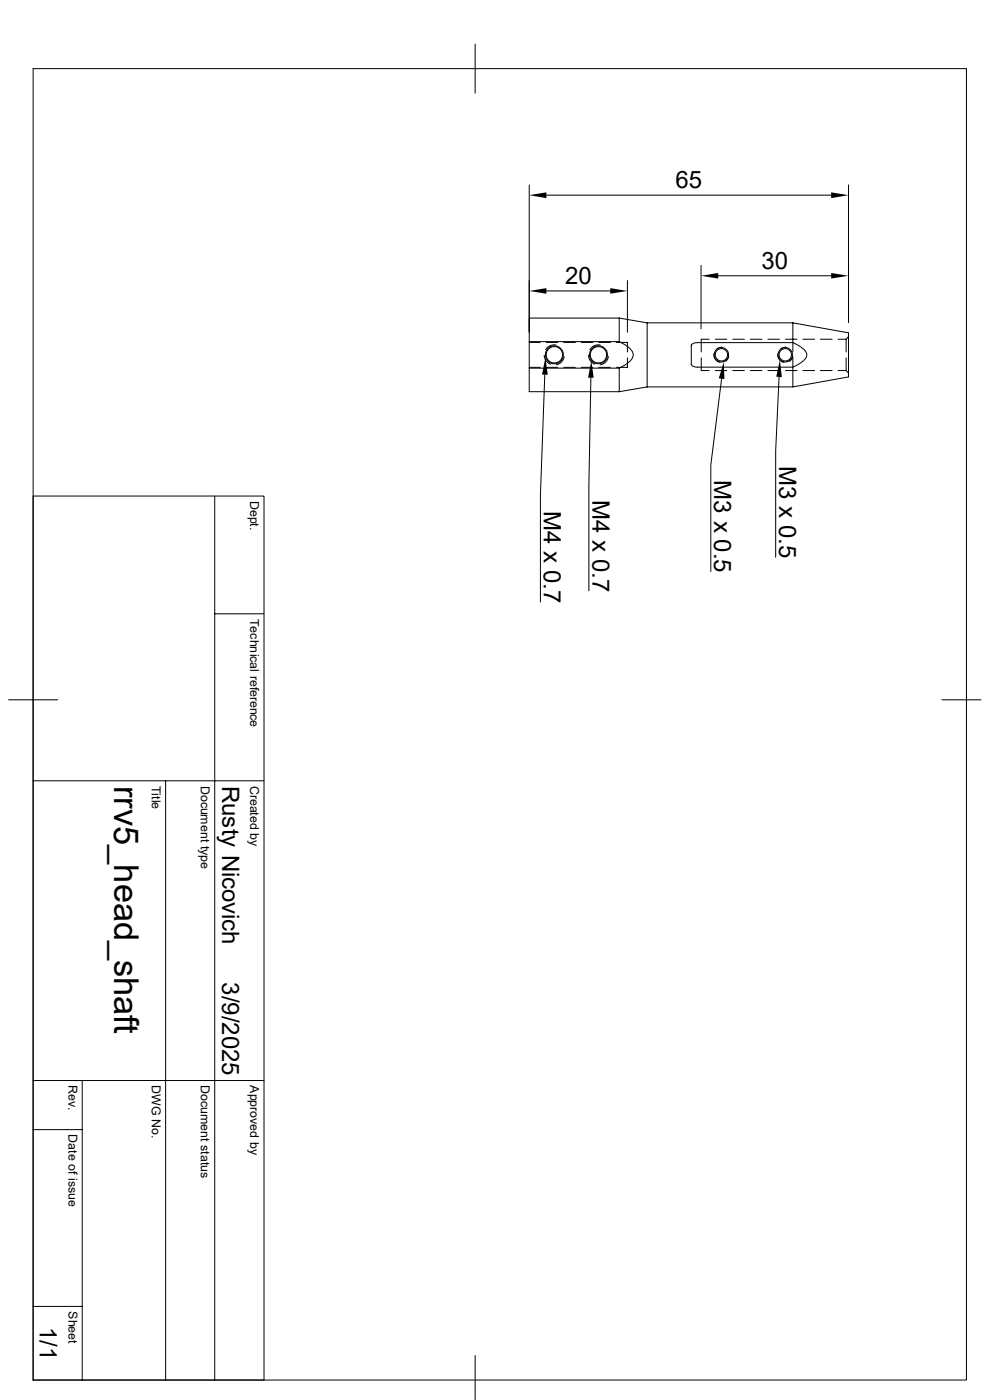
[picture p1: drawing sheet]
<svg xmlns="http://www.w3.org/2000/svg" width="210mm" height="297mm" viewBox="0 0 210 297" stroke-linecap="round" stroke-linejoin="round" font-family="sans-serif">
<g fill="none" stroke="#000" stroke-width=".21">
<path d="M7 14.6h198v278.2h-198zM100.8 9.4v10.4M112.3 39.2v31.3M180 39.2v29.2M115.9 41.4h60.4M133.1 59.5v11M148.7 56.3v13.5M152.4 58.5h23.9M112.3 72.5v5.6h19.1M112.3 72.5h19.1M112.3 78.1v5h19.1l5.9-1M112.3 72.6h2.3"/>
<path d="M112.3 77.9h2.3M115.4 75.4a2 2 0 0 0 1.4 1.9M115.6 79.5l-1 25.7v22.5M115.9 72.6h2.4M115.9 77.9h2.4M115.9 61.7h13.6M117.9 73.2a2 2 0 0 0-2.1 1M119.6 72.6h2.4M119.6 77.9h2.4M119.7 75.6a2.04 2.04 0 0 1-1.7 1.8M123.3 72.6h2.5M123.3 77.9h2.5"/>
<path d="M124.8 75.4a2.04 2.04 0 0 0 1.4 1.9M127 72.6h2.5M127 77.9h2.5M127.3 73.2a2.09 2.09 0 0 0-2.2 1M129.1 75.6a2.02 2.02 0 0 1-1.7 1.8M130.7 72.6h2.4v2.1M131.4 72.5l1.8 1.1a1.86 1.86 0 0 1 1.1 1.7 1.86 1.86 0 0 1-1.1 1.7l-1.8 1.1M131.4 67.5h-19.1v5M131.4 78.1v5M131.4 67.5v5M131.4 67.5l5.9 1h30.9M133.1 75.9v2h-2.4"/>
<path d="M137.3 68.5v13.6M148.8 75.9v2.7h1.7M150.5 72h-1.7v2.7M151.5 75a1.62 1.62 0 0 0 1.2 1.9M151.7 78.6h2.5M151.7 72h2.5M153.3 73.7h-.6l-.6 .3M154.6 75.6l-.2 .6-.5 .4M155.4 78.6h2.5M155.4 72h2.5M159.2 78.6h2.4M159.2 72h2.4"/>
<path d="M162.9 78.6h2.5M162.9 72h2.5M165 75a1.62 1.62 0 0 0 1.3 1.9M165.3 80l-.8 15.6v22.6M166.6 78.6h2.5M166.6 72h2.5M166.9 73.7h-.7l-.5 .3M168.2 68.5l11.8 2.1v9.4l-11.8 2.1h-30.9M168.2 77.9v4.2M168.2 75.9v2M168.2 72.7v2M168.2 68.5v4.2"/>
<path d="M168.2 75.6l-.4 .8-.3 .2M168.2 72.7l2.2 1.3a1.44 1.44 0 0 1 0 2.5l-2.2 1.4M168.2 72.7h-20.3a1.36 1.36 0 0 0-1.3 .5v4.1a1.36 1.36 0 0 0 1.3 .6h20.3M170.3 78.6h2.5M170.3 72h2.5M174 78.6h2.5M174 72h2.5M177.8 78.6h1.7l.5 .6M177.8 72h1.7M179.5 75.9v2.7M179.5 72v2.7M180 71.4l-.5 .6"/>
<path d="M125.3 80.1l-.4 22.6v22.6M153.1 80.3l-2.3 18.3v22.6M7 105.2h49v187.6h-49M45.6 105.2v187.6M45.6 130.2h10.4M1.8 148.5h10.4M199.8 148.5h8.3M7 165.7h49M35.1 165.7v127.1M7 239.6h10.4M7 229.2h49M17.4 229.2v63.6"/>
<path d="M7 277.2h10.4M100.8 287.6v9.3"/>
<circle cx="117.6" cy="75.3" r="1.74"/>
<circle cx="117.6" cy="75.3" r="1.91"/>
<circle cx="127" cy="75.3" r="1.74"/>
<circle cx="127" cy="75.3" r="1.91"/>
<circle cx="153" cy="75.3" r="1.31"/>
<circle cx="153" cy="75.3" r="1.53"/>
<circle cx="166.6" cy="75.3" r="1.31"/>
<circle cx="166.6" cy="75.3" r="1.53"/>
</g>
<path d="M112.3 41.4l3.6-.6v1.2zM148.7 58.5l3.7-.6v1.2zM176.3 57.9l3.7 .6-3.7 .6zM176.3 40.8l3.7 .6-3.7 .6zM115.7 75.9l.5 3.6h-1.2zM112.3 61.7l3.6-.6v1.2zM129.5 61.1l3.6 .6-3.6 .6zM165.4 76.3l.5 3.7-1.2-.1zM125.4 76.5l.5 3.6h-1.1zM153.5 76.8l.2 3.6-1.2-.1z" fill="#000"/>
<text font-size="7.3" x="24.2" y="166.7" transform="rotate(90 24.2 166.7)">rrv5_head_shaft</text>
<g font-size="5.1">
<text x="143.3" y="39.9">65</text>
<text x="161.5" y="57">30</text>
<text x="119.9" y="60.2">20</text>
<text x="151.5" y="101.9" transform="rotate(90 151.5 101.9)">M3 x 0.5</text>
<text x="165.3" y="98.9" transform="rotate(90 165.3 98.9)">M3 x 0.5</text>
<text x="125.7" y="106" transform="rotate(90 125.7 106)">M4 x 0.7</text>
<text x="115.4" y="108.4" transform="rotate(90 115.4 108.4)">M4 x 0.7</text>
<text x="47.1" y="166.7" transform="rotate(90 47.1 166.7)">Rusty Nicovich</text>
<text x="47.1" y="208.4" transform="rotate(90 47.1 208.4)">3/9/2025</text>
<text x="8.4" y="281.4" transform="rotate(90 8.4 281.4)">1/1</text>
</g>
<g font-size="2.6">
<text x="53.1" y="106.3" transform="rotate(90 53.1 106.3)">Dept.</text>
<text x="53.1" y="131.3" transform="rotate(90 53.1 131.3)">Technical reference</text>
<text x="32.2" y="166.7" transform="rotate(90 32.2 166.7)">Title</text>
<text x="42.6" y="166.7" transform="rotate(90 42.6 166.7)">Document type</text>
<text x="53.1" y="166.7" transform="rotate(90 53.1 166.7)">Created by</text>
<text x="14.5" y="230.2" transform="rotate(90 14.5 230.2)">Rev.</text>
<text x="32.2" y="230.2" transform="rotate(90 32.2 230.2)">DWG No.</text>
<text x="42.6" y="230.2" transform="rotate(90 42.6 230.2)">Document status</text>
<text x="53.1" y="230.2" transform="rotate(90 53.1 230.2)">Approved by</text>
<text x="14.5" y="240.7" transform="rotate(90 14.5 240.7)">Date of issue</text>
<text x="14.5" y="278.2" transform="rotate(90 14.5 278.2)">Sheet</text>
</g>
</svg>
